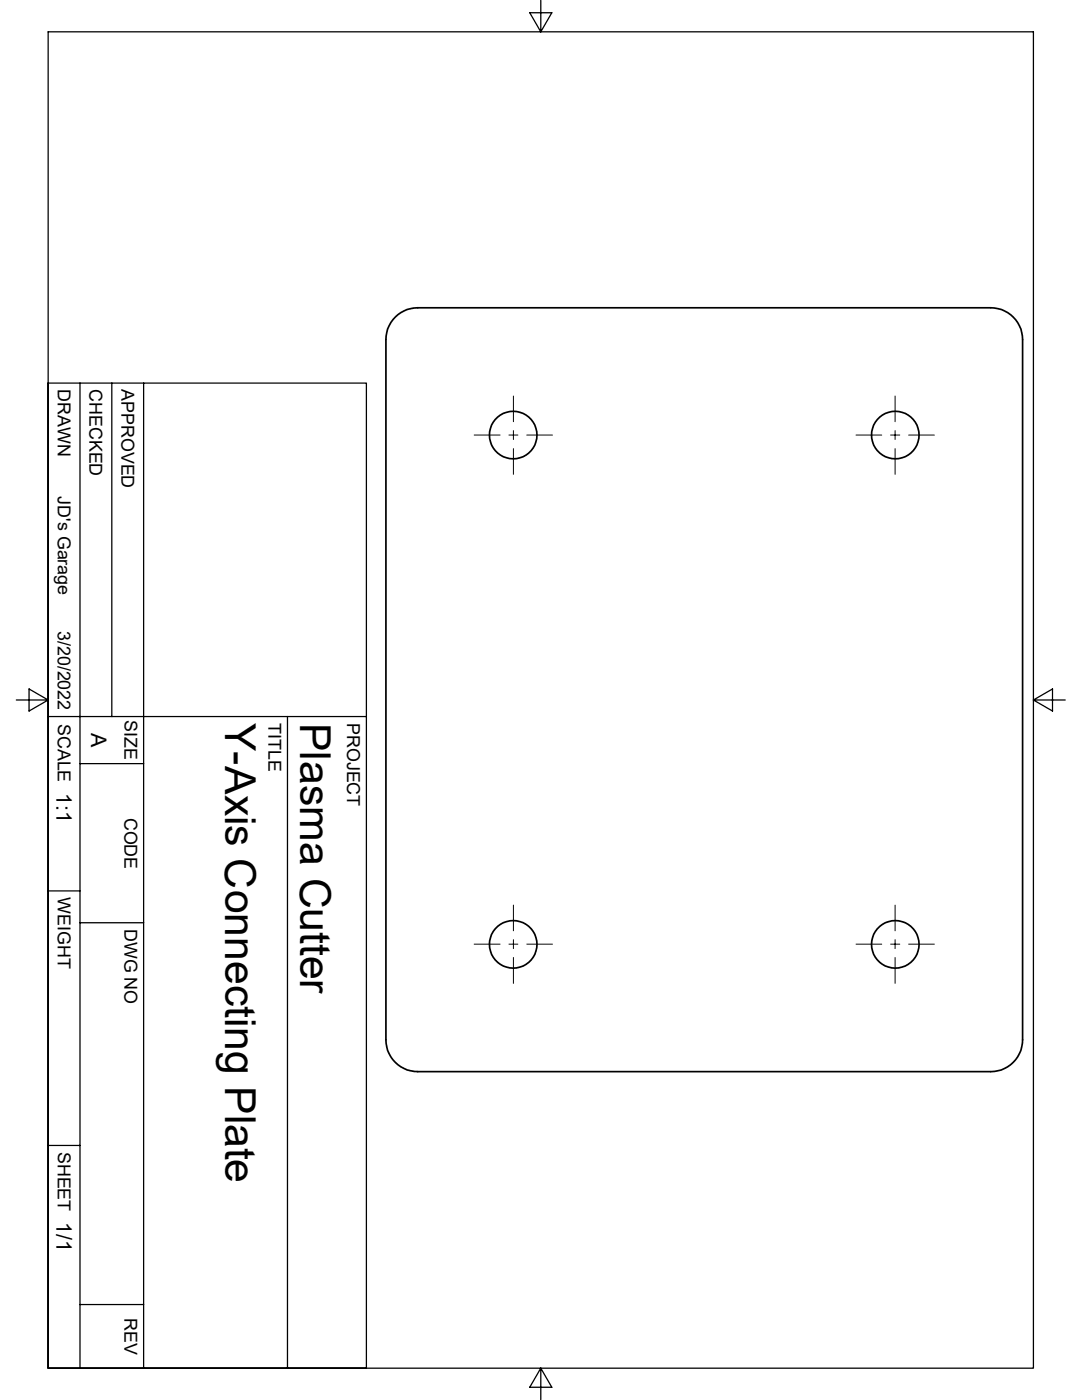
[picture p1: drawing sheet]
<svg xmlns="http://www.w3.org/2000/svg" width="216mm" height="279mm" viewBox="0 0 216 279" stroke-linecap="round" stroke-linejoin="round" font-family="sans-serif">
<g fill="none" stroke="#000" stroke-width=".34">
<path d="M78.9 63.3a6.4 6.4 0 0 1 4.5-1.9h114.3a6.4 6.4 0 0 1 6.3 6.4v139.7a6.4 6.4 0 0 1-6.3 6.4h-114.3a6.4 6.4 0 0 1-6.4-6.4v-140.4a6.4 6.4 0 0 1 1.9-3.8z"/>
<circle cx="102.4" cy="86.8" r="4.7"/>
<circle cx="178.6" cy="86.8" r="4.7"/>
<circle cx="102.4" cy="188.5" r="4.7"/>
<circle cx="178.6" cy="188.5" r="4.7"/>
</g>
<g fill="none" stroke="#000" stroke-width=".25">
<path d="M9.6 6.4h196.6v266.6h-196.6zM107.9 0v6.4l2.2-3.9h-4.4l2.2 3.9M9.6 76.5h63.5v196.5h-63.5zM16 76.5v196.5M22.3 76.5v66.5M28.7 76.5v196.5M3.3 139.7h6.3l-3.8 2.2v-4.4l3.8 2.2M206.2 139.7l3.8-2.2v4.4l-3.8-2.2h6.4M9.6 143h63.5M16 152.4h12.7M57.4 143v130M9.6 177.8h6.4"/>
<path d="M16 184.1h12.7M9.6 228.6h6.4M16 260.3h12.7M107.9 273l-2.2 3.9h4.4l-2.2-3.9v6.4"/>
</g>
<g fill="none" stroke="#000" stroke-width=".2">
<path d="M102.4 79v5.2M178.6 79v5.2M94.6 86.8h5.2M101.6 86.8h1.7M102.4 85.9v1.8M102.4 89.5v5.2M105.1 86.8h5.1M170.8 86.8h5.1M177.7 86.8h1.8M178.6 85.9v1.8M178.6 89.5v5.2M181.3 86.8h5.1"/>
<path d="M94.6 188.4h5.2M101.6 188.4h1.7M102.4 180.6v5.2M102.4 187.5v1.8M102.4 191.1v5.2M105.1 188.4h5.1M170.8 188.4h5.1M177.7 188.4h1.8M178.6 180.6v5.2M178.6 187.5v1.8M178.6 191.1v5.2M181.3 188.4h5.1"/>
</g>
<g font-size="8.5">
<text x="44.9" y="144.3" transform="rotate(90 44.9 144.3)">Y-Axis Connecting Plate</text>
<text x="59.9" y="144.3" transform="rotate(90 59.9 144.3)">Plasma Cutter</text>
</g>
<g font-size="4.3">
<text x="18.2" y="146.3" transform="rotate(90 18.2 146.3)">A</text>
<text x="11.3" y="158.2" transform="rotate(90 11.3 158.2)">1:1</text>
<text x="11.3" y="243.8" transform="rotate(90 11.3 243.8)">1/1</text>
</g>
<g font-size="3.6">
<text x="11.5" y="77.7" transform="rotate(90 11.5 77.7)">DRAWN</text>
<text x="17.9" y="77.7" transform="rotate(90 17.9 77.7)">CHECKED</text>
<text x="24.2" y="77.7" transform="rotate(90 24.2 77.7)">APPROVED</text>
<text x="11.5" y="99" transform="rotate(90 11.5 99)">JD's Garage</text>
<text x="11.5" y="125.9" transform="rotate(90 11.5 125.9)">3/20/2022</text>
<text x="24.9" y="143.8" transform="rotate(90 24.9 143.8)">SIZE</text>
<text x="11.5" y="144.5" transform="rotate(90 11.5 144.5)">SCALE</text>
<text x="53.6" y="144.3" transform="rotate(90 53.6 144.3)">TITLE</text>
<text x="69.3" y="144.3" transform="rotate(90 69.3 144.3)">PROJECT</text>
<text x="24.9" y="163.2" transform="rotate(90 24.9 163.2)">CODE</text>
<text x="11.5" y="179.1" transform="rotate(90 11.5 179.1)">WEIGHT</text>
<text x="24.9" y="185.4" transform="rotate(90 24.9 185.4)">DWG NO</text>
<text x="11.5" y="229.9" transform="rotate(90 11.5 229.9)">SHEET</text>
<text x="24.9" y="263" transform="rotate(90 24.9 263)">REV</text>
</g>
</svg>
